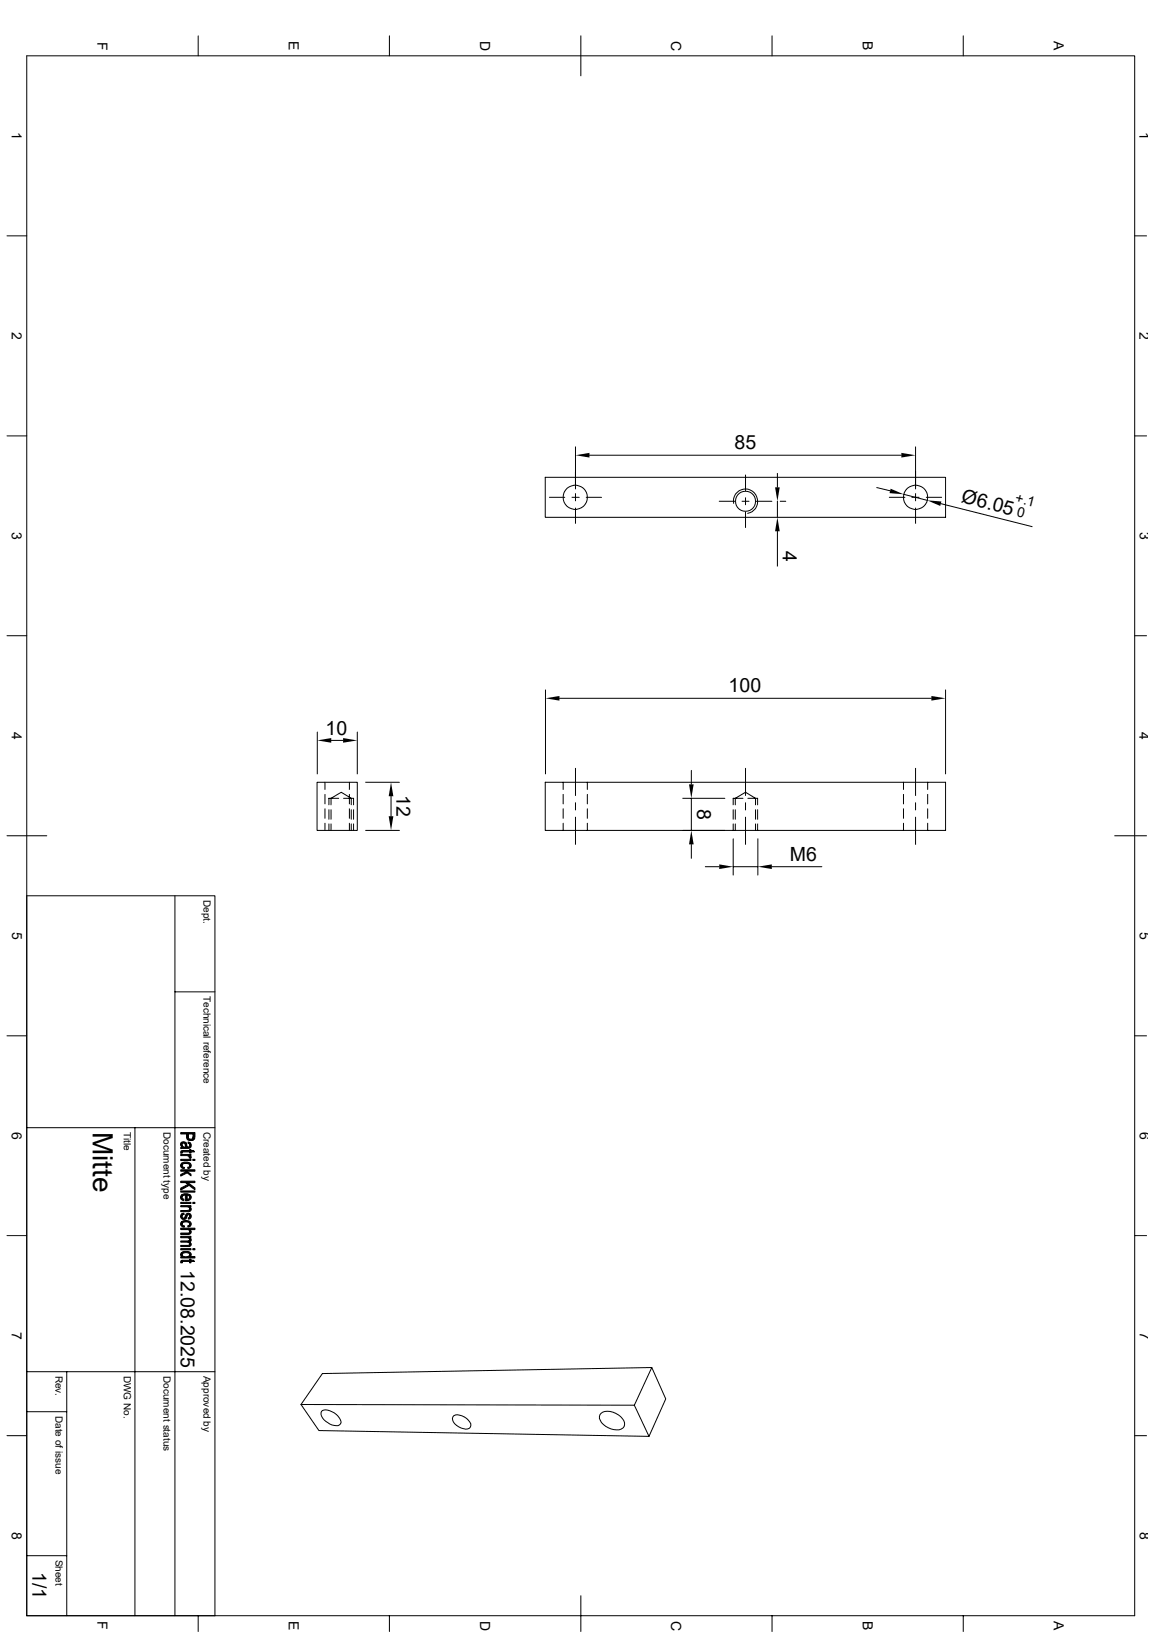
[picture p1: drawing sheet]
<svg xmlns="http://www.w3.org/2000/svg" width="210mm" height="297mm" viewBox="0 0 210 297" stroke-linecap="round" stroke-linejoin="round" font-family="sans-serif">
<g fill="none" stroke="#000" stroke-width=".18">
<path d="M4.9 10.2h201.6v283.8h-201.6zM36.1 6.5v3.7M70.9 6.5v3.7M105.7 6.5v7.3M140.5 6.5v3.7M175.3 6.5v3.7M1.3 42.9h3.6M206.5 42.9h2.2M1.3 79.3h3.6M206.5 79.3h2.2M99.2 86.9h72.9v7.2h-72.9zM100 90.5h2.8"/>
<path d="M104.1 90.5h1.3M104.7 89.8v1.3M104.7 92.5v2.7M104.7 81.3v7.7M106.7 90.5h2.8M107.3 82.8h56.7M130.9 91.2h2.8M133.5 91.6a2.22 2.22 0 0 1 1.8-2.5 2.22 2.22 0 0 1 2.6 1.8 2.22 2.22 0 0 1-1.8 2.5M135 91.2h1.3M135.7 86.4v2.9M135.7 90.6v1.3M135.7 93.2v2.8"/>
<path d="M137.6 91.2h2.9M141.5 86.1v2.6M141.5 91.2v2.9M141.5 96.7v6.3M142 91.2h1M159.6 88.7l2.4 .6M161.8 90.5h2.9M164.5 90l4.2 1.1M165.9 90.5h1.4M166.6 89.8v1.3M166.6 92.5v2.7M166.6 81.3v7.7"/>
<path d="M168.6 90.5h2.8M171.2 91.7l16.6 4.1M1.3 115.7h3.6M206.5 115.7h2.2M57.7 133.2v7.6M60.3 134.7h2.1M65 133.2v7.6M99.3 125.6v15.2M101.8 127.1h67.7M104.7 139.8v5M135.7 139.8v5M166.6 139.8v5"/>
<path d="M172.1 125.6v15.2M1.3 152.1h7.2M57.7 142.4h7.3v8.7h-7.3zM59.1 142.4v1.3M59.1 144.6v1.7M59.1 147.2v1.7M59.1 149.8v1.3M59.9 147.4v1.7M59.9 149.9v1.2M60.2 146.5v-1.2l1.9-1.1 1.8 1.1v1.2M60.2 147.4v1.7M60.2 149.9v1.2"/>
<path d="M61.6 145.3h-1.7v1.2M62.5 145.3h1.8v1.2M63.6 142.4v1.3M63.6 144.6v1.7M63.6 147.2v1.7M63.6 149.8v1.3M63.9 147.4v1.7M63.9 149.9v1.2M64.3 147.4v1.7M64.3 149.9v1.2M66.5 142.4h6.2M66.5 151.1h6.2"/>
<path d="M71.2 144.9v3.6M99.2 142.4h72.9v8.7h-72.9zM102.5 142.4v1.3M102.5 144.6v1.7M102.5 147.2v1.7M102.5 149.8v1.3M104.7 146.1v1.3M104.7 148.7v5M106.9 142.4v1.3M106.9 144.6v1.7M106.9 147.2v1.7M106.9 149.8v1.3"/>
<path d="M124.2 151.1h7.7M124.2 145.3h7.7M125.8 140.2v2.5M125.8 145.3v5.8M125.8 153.7v2.5M128.4 157.7h2.5M133.4 152.7v6.6M133.4 157.7h4.5M133.4 147.4v1.7M133.4 149.9v1.2M133.8 146.5v-1.2l1.9-1.1 1.8 1.1v1.2M133.8 147.4v1.7"/>
<path d="M133.8 149.9v1.2M135.2 145.3h-1.8v1.2M135.7 146.1v1.3M135.7 148.7v5M136.1 145.3h1.8v1.2M137.5 147.4v1.7M137.5 149.9v1.2M137.9 147.4v1.7M137.9 149.9v1.2M137.9 152.7v6.6M140.5 157.7h9.1M164.4 142.4v1.3"/>
<path d="M164.4 144.6v1.7M164.4 147.2v1.7M164.4 149.8v1.3M166.6 146.1v1.3M166.6 148.7v5M168.8 142.4v1.3M168.8 144.6v1.7M168.8 147.2v1.7M168.8 149.8v1.3M202.9 152.1h5.8M4.9 163h34.2v131M31.8 163v131"/>
<path d="M1.3 188.5h3.6M31.8 180.5h7.3M206.5 188.5h2.2M4.9 205.2h34.2M24.6 205.2v88.8M1.3 224.9h3.6M206.5 224.9h2.2M4.9 256.9h7.2M4.9 249.6h34.2M12.1 249.6v44.4M54.8 255.6l3.2 4.7 60.1 1.1 3.1-6.8-2.6-5.7-59.9 1.1-3.9 5.6 60.6 .1 2.7 5.7M58.5 256.9a1.54 1.54 0 0 1 1.9 0l.8 .5 .6 .7a.82 .82 0 0 1 .1 1.1 .82 .82 0 0 1-1.1 .2 2.9 2.9 0 0 1-2.4-2.3z"/>
<path d="M82.6 257.6a2.61 2.61 0 0 1 3.1 1.5 .86 .86 0 0 1-.4 .9 .86 .86 0 0 1-.9 0 2.02 2.02 0 0 1-2-2.1zM109.4 257.2a3 3 0 0 1 3.9 1 1.18 1.18 0 0 1 .3 1.5 1.18 1.18 0 0 1-1.4 .5 3.4 3.4 0 0 1-3.1-2.1l.1-.6zM118.6 248.9l-3.2 6.8M1.3 261.3h3.6M206.5 261.3h2.2M4.9 283.1h7.2M36.1 294v2.9M70.9 294v2.9M105.7 290.4v6.5M140.5 294v2.9M175.3 294v2.9"/>
<circle cx="104.7" cy="90.5" r="2.2"/>
<circle cx="135.7" cy="91.2" r="1.83"/>
<circle cx="166.6" cy="90.5" r="2.2"/>
</g>
<g fill="#000" stroke="#000" stroke-width=".18">
<path d="M32.9 216.7h2.6v.3h-2.6z" fill-rule="evenodd"/>
<path d="M33.1 208.3v.5z" fill-rule="evenodd"/>
<path d="M33 209.5l.2-.1v.4l-.3 .1z" fill-rule="evenodd"/>
<path d="M33 217.5l.1-.1v.7l.4 .2-.1 .2a.6 .6 0 0 1-.5-.3 .6 .6 0 0 1 .1-.7z" fill-rule="evenodd"/>
<path d="M33.1 211.7v.4l.2 .3 .3 .1-.1 .2a.55 .55 0 0 1-.6-.3 .55 .55 0 0 1 .2-.7z" fill-rule="evenodd"/>
<path d="M32.9 208a.71 .71 0 0 1 1 0l-.1 .7a.45 .45 0 0 0-.1-.5 .45 .45 0 0 0-.5-.1l-.1 .6-.2-.2z" fill-rule="evenodd"/>
<path d="M32.9 216.2l1.3-.6 .2 .1-1.5 .9z" fill-rule="evenodd"/>
<path d="M34.5 219.6v.4z" fill-rule="evenodd"/>
<path d="M34.2 207.8l.3 .1v.5v-.2l-.3-.1z" fill-rule="evenodd"/>
<path d="M34.2 212.4l.3-.1v-.2v.5l-.3 .1z" fill-rule="evenodd"/>
<path d="M33.1 217.4l.4-.1 1 .1v.5l-.1-.3-.4-.1v1h-.3v-1l-.4 .1-.2 .3z" fill-rule="evenodd"/>
<path d="M32.9 211h1.9v.2h-1.9z" fill-rule="evenodd"/>
<path d="M32.9 213.7l1.1-.6 .8 .6v.3l-.7-.6-1.2 .6z" fill-rule="evenodd"/>
<path d="M32.9 218.8h1.9v.2h-1.9z" fill-rule="evenodd"/>
<path d="M32.9 210.1h1.9v.2h-.3v.3l-.1-.2-.4-.1h-1.1z" fill-rule="evenodd"/>
<path d="M32.9 219.4h1.9v.2h-.3v.2l-.4-.2h-1.2z" fill-rule="evenodd"/>
<path d="M33.1 208.5l.3 .2h.4l.1-.7 .1 .2a.37 .37 0 0 0 0 .4 .37 .37 0 0 0 .5 .1v-.8a.58 .58 0 0 1 .3 .8 .58 .58 0 0 1-.7 .3h-1.2v-.2h.2z" fill-rule="evenodd"/>
<path d="M34.5 210.3l.3 .2-.1 .3-.3-.1z" fill-rule="evenodd"/>
<path d="M33.1 211.7l.6-.2a.8 .8 0 0 1 1.1 .7l-.3 .4v-.5a.96 .96 0 0 0-1.3-.2l-.1 .2z" fill-rule="evenodd"/>
<path d="M34 217.5v.8h.2l.3-.3v-.6a.63 .63 0 0 1 .2 .8 .63 .63 0 0 1-.7 .3z" fill-rule="evenodd"/>
<path d="M34.2 206.4v.5a.45 .45 0 0 0 .5 .4 .45 .45 0 0 0 .4-.4l.1 .6h-1z" fill-rule="evenodd"/>
<path d="M33.2 209.4h1.3v-.2h.3v.2h.4l.2 .2h-.6v.2h-.3v-.2h-1.2l-.1 .2z" fill-rule="evenodd"/>
<path d="M32.9 206.1h2.6l-.1 1.2-.2 .2-.1-1.1h-.9v1l-.2-.3v-.7h-1.1z" fill-rule="evenodd"/>
<path d="M35.1 211h.4v.2h-.4z" fill-rule="evenodd"/>
<path d="M32.9 212.9h2.6v.2h-1.5l-.1 .2-.2-.2h-.8z" fill-rule="evenodd"/>
<path d="M33.8 215.2h.4l1.3 1v.3z" fill-rule="evenodd"/>
<path d="M32.9 215h2.6v.2h-2.6z" fill-rule="evenodd"/>
<path d="M35.1 218.8h.4v.2h-.4z" fill-rule="evenodd"/>
<path d="M33 228l.1-.1v.8a.43 .43 0 0 1-.1-.7z" fill-rule="evenodd"/>
<path d="M33 229.4h.2v.4h-.3z" fill-rule="evenodd"/>
<path d="M33.1 220.9l.3-.1 .1 .2-.3 .1-.1 .3z" fill-rule="evenodd"/>
<path d="M33.1 222.3v.6l.5 .2-.1 .3a.58 .58 0 0 1-.6-.4 .58 .58 0 0 1 .2-.7z" fill-rule="evenodd"/>
<path d="M34.5 225.2v.4z" fill-rule="evenodd"/>
<path d="M33 221l.1-.1v.5a.3 .3 0 0 0 .3 .3 .3 .3 0 0 0 .3-.4 .55 .55 0 0 1 .8-.4v.5a.28 .28 0 0 0-.3-.3 .28 .28 0 0 0-.2 .3 .57 .57 0 0 1-.8 .5 .57 .57 0 0 1-.2-.9z" fill-rule="evenodd"/>
<path d="M34.2 223.1l.2-.1 .1-.2v.5h-.3z" fill-rule="evenodd"/>
<path d="M32.9 225.8h1.6v.6l-.1-.3h-.3h-1.2z" fill-rule="evenodd"/>
<path d="M32.9 227.2h1.9v.3h-1.9z" fill-rule="evenodd"/>
<path d="M32.9 225h1.9v.2h-.3v.2l-.3-.1h-1.3z" fill-rule="evenodd"/>
<path d="M32.9 220.3h1.4l.2-.3v-.4a.51 .51 0 0 1 .2 .7 .51 .51 0 0 1-.7 .2h-1.1z" fill-rule="evenodd"/>
<path d="M34.5 220.9a.52 .52 0 0 1 .3 .6 .52 .52 0 0 1-.5 .4l-.1-.2 .3-.3z" fill-rule="evenodd"/>
<path d="M33.1 222.3l.5-.1a.85 .85 0 0 1 1.2 .7l-.3 .3v-.4a.87 .87 0 0 0-1.4 0z" fill-rule="evenodd"/>
<path d="M32.9 224.4h1.5l.1-.6a.5 .5 0 0 1 .2 .6 .5 .5 0 0 1-.6 .3h-1.2z" fill-rule="evenodd"/>
<path d="M32.9 226.7l1.5-.1 .1-.5a.45 .45 0 0 1 .2 .5 .45 .45 0 0 1-.5 .3h-1.3z" fill-rule="evenodd"/>
<path d="M34.5 225.3a.39 .39 0 0 1 .3 .4 .39 .39 0 0 1-.3 .3z" fill-rule="evenodd"/>
<path d="M33.1 227.9l.5-.1a.86 .86 0 0 1 1.2 .6l-.3 .3v-.4a.87 .87 0 0 0-1.4 0z" fill-rule="evenodd"/>
<path d="M33.2 229.4h1.3v-.2h.3v.2h.4l.2 .2h-.6v.2h-.3v-.2h-1.2l-.1 .1z" fill-rule="evenodd"/>
<path d="M32.9 223.5h2.6v.3h-1v.4l-.3-.4h-1.3z" fill-rule="evenodd"/>
<path d="M33.1 228.4a.89 .89 0 0 0 1.4-.1v.4h1v.2h-2.6v-.2h.2z" fill-rule="evenodd"/>
<path d="M35.1 227.2h.4v.3h-.4z" fill-rule="evenodd"/>
</g>
<g fill="#000">
<path d="M104.7 82.8l2.6-.4v.9zM141.1 88.7h.8l-.4 2.5zM141.5 94.1l.4 2.6h-.8zM162.1 88.9l2.4 1.1-2.6-.3zM164 82.4l2.6 .4-2.6 .5zM168.7 91.1l2.6 .2-.2 .8zM57.7 134.7l2.6-.4v.9zM62.4 134.3l2.6 .4-2.6 .5zM99.3 127.1l2.5-.4v.8zM169.5 126.7l2.6 .4-2.6 .4zM70.7 148.5h.9l-.4 2.6zM71.2 142.4l.4 2.5h-.9z"/>
<path d="M125.4 142.7h.8l-.4 2.6zM125.8 151.1l.4 2.6h-.8zM130.9 157.3l2.5 .4-2.5 .5zM137.9 157.7l2.6-.4v.9z"/>
</g>
<text font-size="5.1" x="16.9" y="206" transform="rotate(90 16.9 206)">Mitte</text>
<g font-size="3.6">
<text x="133.7" y="81.8">85</text>
<text x="174.8" y="91.4" transform="rotate(14 174.8 91.4)">Ø6.05</text>
<text x="142.5" y="100.2" transform="rotate(90 142.5 100.2)">4</text>
<text x="132.6" y="126">100</text>
<text x="59.3" y="133.7">10</text>
<text x="72.2" y="144.7" transform="rotate(90 72.2 144.7)">12</text>
<text x="126.9" y="147.2" transform="rotate(90 126.9 147.2)">8</text>
<text x="143.8" y="156.7">M6</text>
<text x="32.9" y="231.1" transform="rotate(90 32.9 231.1)">12.08.2025</text>
<text x="5.9" y="286.1" transform="rotate(90 5.9 286.1)">1/1</text>
</g>
<g font-size="2.5">
<text x="17.7" y="7.6" transform="rotate(90 17.7 7.6)">F</text>
<text x="52.6" y="7.5" transform="rotate(90 52.6 7.5)">E</text>
<text x="87.4" y="7.5" transform="rotate(90 87.4 7.5)">D</text>
<text x="122.2" y="7.5" transform="rotate(90 122.2 7.5)">C</text>
<text x="157" y="7.5" transform="rotate(90 157 7.5)">B</text>
<text x="191.8" y="7.5" transform="rotate(90 191.8 7.5)">A</text>
<text x="2.2" y="24" transform="rotate(90 2.2 24)">1</text>
<text x="207.4" y="24" transform="rotate(90 207.4 24)">1</text>
<text x="2.2" y="60.4" transform="rotate(90 2.2 60.4)">2</text>
<text x="207.4" y="60.4" transform="rotate(90 207.4 60.4)">2</text>
<text x="184.7" y="91.4" transform="rotate(14 184.7 91.4)">+.1</text>
<text x="184.9" y="93.9" transform="rotate(14 184.9 93.9)">0</text>
<text x="2.2" y="96.8" transform="rotate(90 2.2 96.8)">3</text>
<text x="207.4" y="96.8" transform="rotate(90 207.4 96.8)">3</text>
<text x="2.2" y="133.2" transform="rotate(90 2.2 133.2)">4</text>
<text x="207.4" y="133.2" transform="rotate(90 207.4 133.2)">4</text>
<text x="2.2" y="169.6" transform="rotate(90 2.2 169.6)">5</text>
<text x="207.4" y="169.6" transform="rotate(90 207.4 169.6)">5</text>
<text x="2.2" y="206" transform="rotate(90 2.2 206)">6</text>
<text x="207.4" y="206" transform="rotate(90 207.4 206)">6</text>
<text x="2.2" y="242.4" transform="rotate(90 2.2 242.4)">7</text>
<text x="207.4" y="242.4" transform="rotate(90 207.4 242.4)">7</text>
<text x="2.2" y="278.8" transform="rotate(90 2.2 278.8)">8</text>
<text x="207.4" y="278.8" transform="rotate(90 207.4 278.8)">8</text>
<text x="17.7" y="295.1" transform="rotate(90 17.7 295.1)">F</text>
<text x="52.6" y="295" transform="rotate(90 52.6 295)">E</text>
<text x="87.4" y="294.9" transform="rotate(90 87.4 294.9)">D</text>
<text x="122.2" y="294.9" transform="rotate(90 122.2 294.9)">C</text>
<text x="157" y="295" transform="rotate(90 157 295)">B</text>
<text x="191.8" y="295" transform="rotate(90 191.8 295)">A</text>
</g>
<g font-size="1.8">
<text x="37" y="163.7" transform="rotate(90 37 163.7)">Dept.</text>
<text x="37" y="181.2" transform="rotate(90 37 181.2)">Technical reference</text>
<text x="22.5" y="206" transform="rotate(90 22.5 206)">Title</text>
<text x="29.8" y="206" transform="rotate(90 29.8 206)">Document type</text>
<text x="37" y="206" transform="rotate(90 37 206)">Created by</text>
<text x="10.1" y="250.4" transform="rotate(90 10.1 250.4)">Rev.</text>
<text x="22.5" y="250.4" transform="rotate(90 22.5 250.4)">DWG No.</text>
<text x="29.8" y="250.4" transform="rotate(90 29.8 250.4)">Document status</text>
<text x="37" y="250.4" transform="rotate(90 37 250.4)">Approved by</text>
<text x="10.1" y="257.6" transform="rotate(90 10.1 257.6)">Date of issue</text>
<text x="10.1" y="283.9" transform="rotate(90 10.1 283.9)">Sheet</text>
</g>
</svg>
